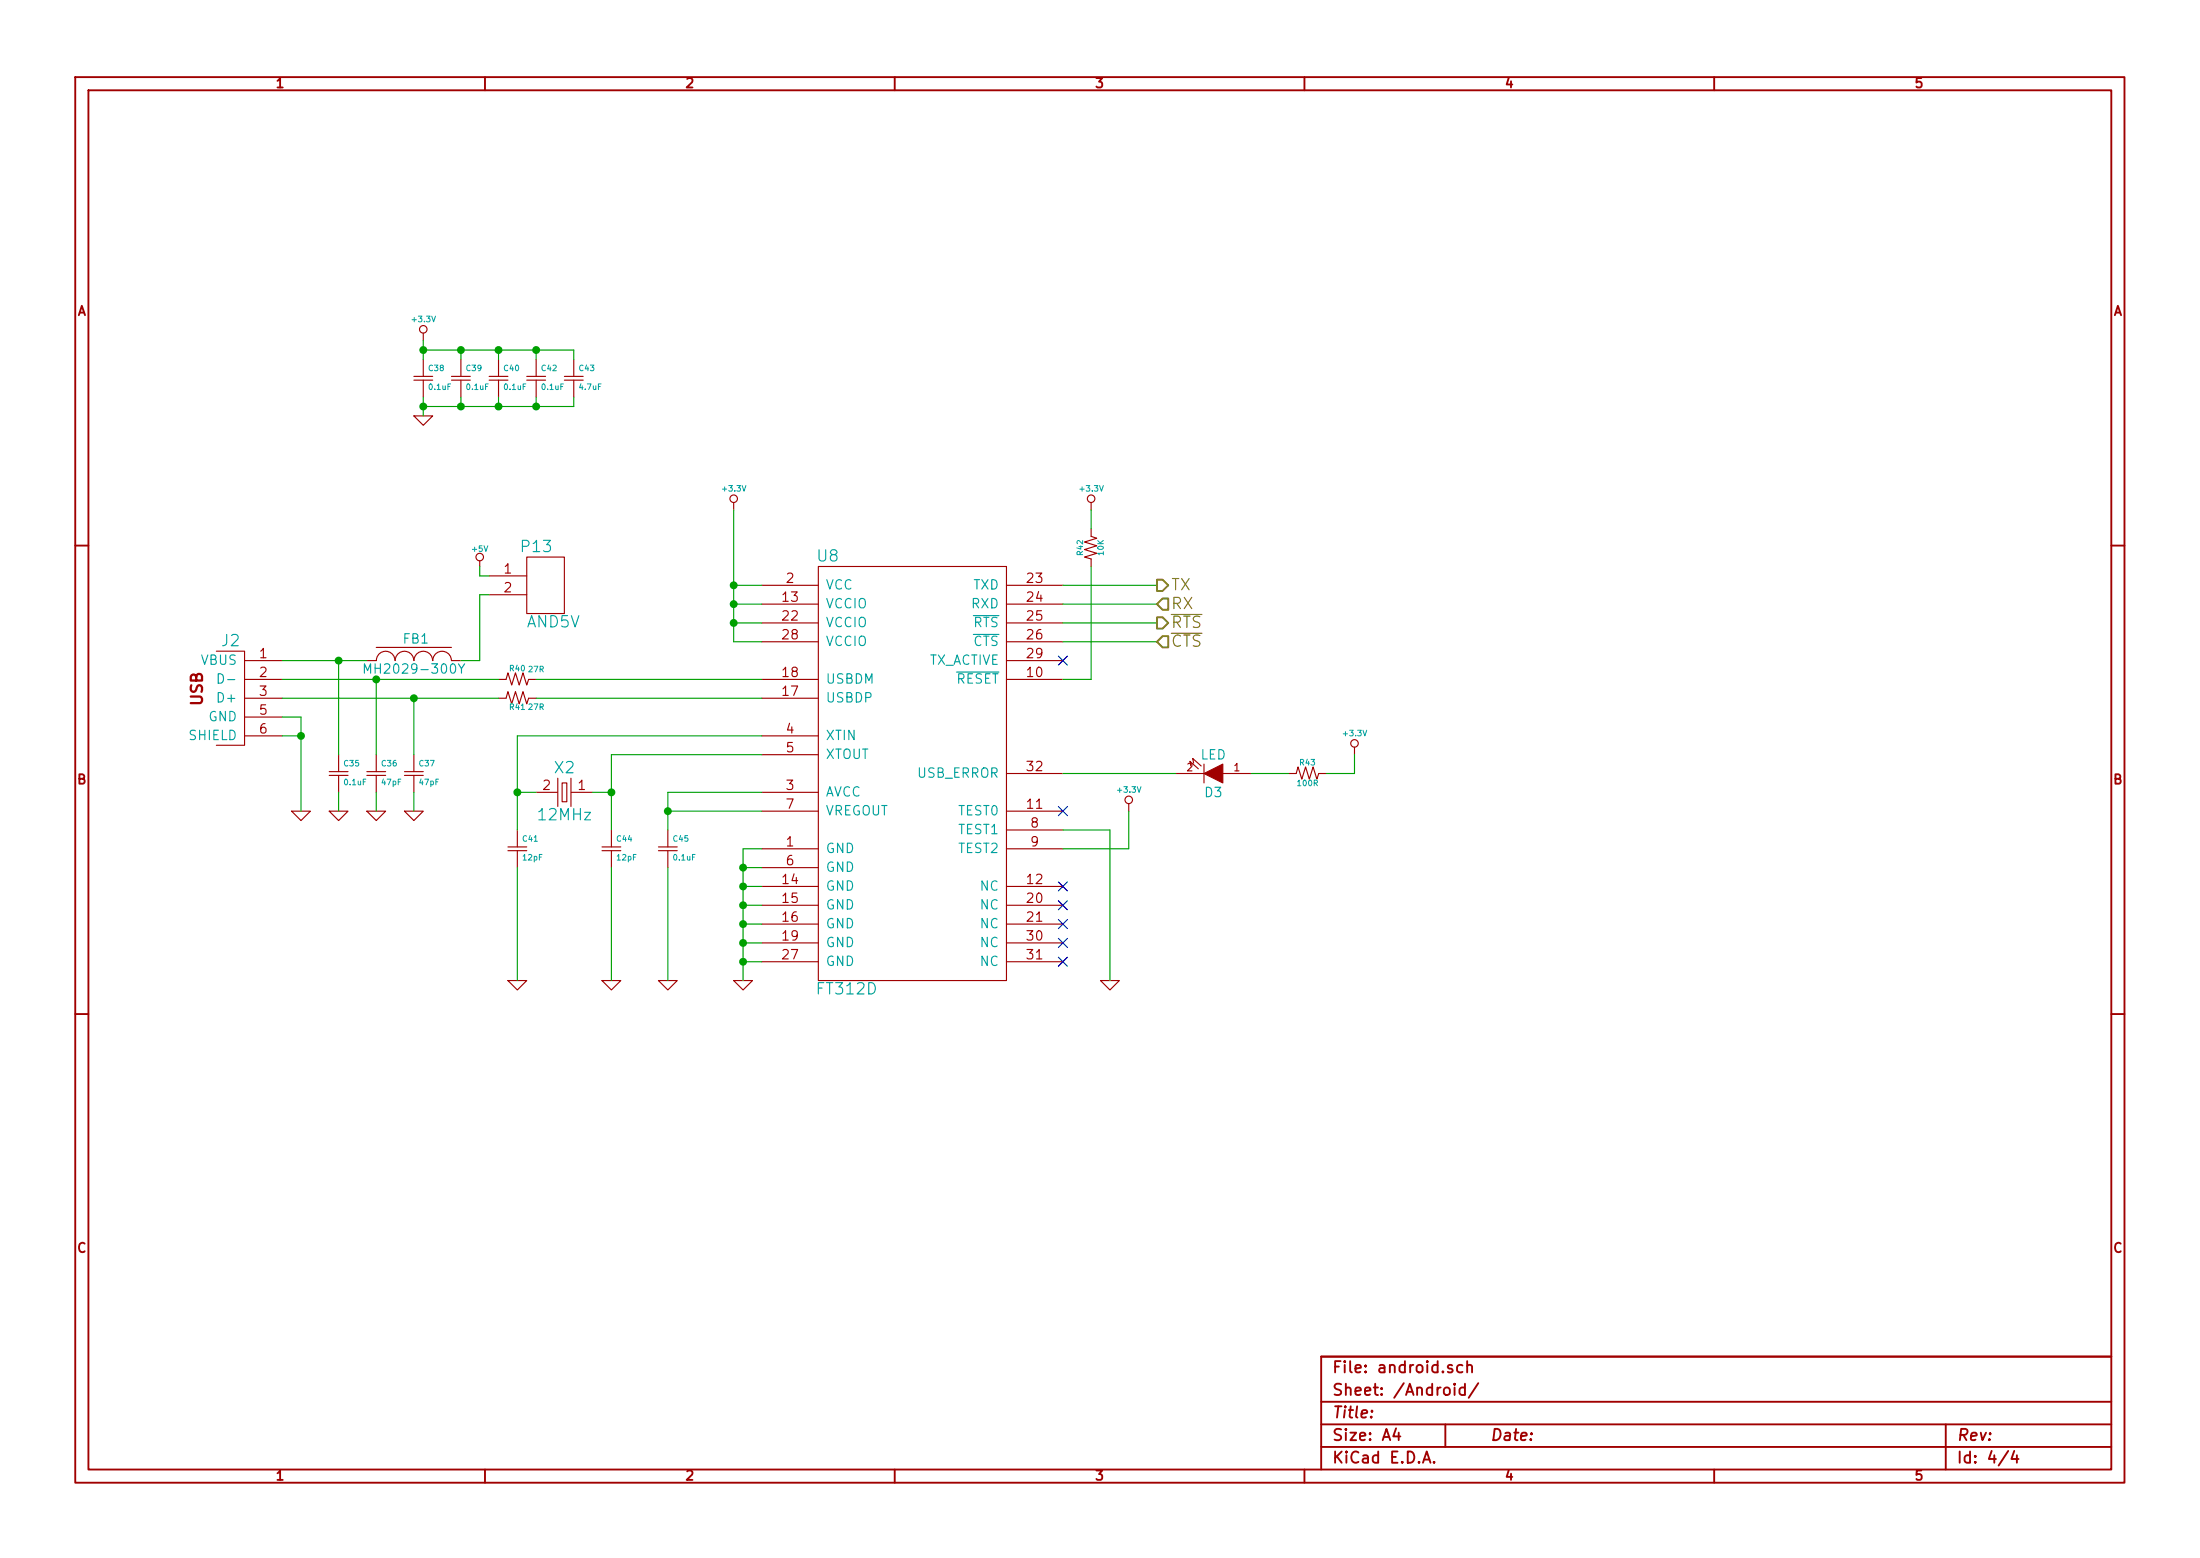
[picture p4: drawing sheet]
EESchema Schematic File Version 2
LIBS:power
LIBS:telepresenceRobot
LIBS:userFavorites
LIBS:main-cache
EELAYER 24 0
EELAYER END
$Descr A4 11693 8268
encoding utf-8
Sheet 4 4
Title ""
Date ""
Rev ""
Comp ""
Comment1 ""
Comment2 ""
Comment3 ""
Comment4 ""
$EndDescr
$Comp
L FT312D U8
U 1 1
P 4850 3700
F 0 "U8" H 4400 4450 60  0000 C CNN
F 1 "FT312D" H 4500 2150 60  0000 C CNN
F 2 "" H 4850 3400 60  0000 C CNN
F 3 "" H 4850 3400 60  0000 C CNN
	1    4850 3700
	1    0    0    -1  
$EndComp
$Comp
L USB_2 J2
U 1 1
P 1300 3650
F 0 "J2" H 1225 3900 60  0000 C CNN
F 1 "USB_TO_ANDROID" H 1350 3300 60  0001 C CNN
F 2 "" H 1300 3650 60  0000 C CNN
F 3 "" H 1300 3650 60  0000 C CNN
	1    1300 3650
	1    0    0    -1  
$EndComp
$Comp
L FERRITEBEAD FB1
U 1 1
P 2200 3500
F 0 "FB1" H 2210 3610 50  0000 C CNN
F 1 "MH2029-300Y" H 2200 3450 50  0000 C CNN
F 2 "" H 2200 3500 60  0000 C CNN
F 3 "" H 2200 3500 60  0000 C CNN
	1    2200 3500
	1    0    0    -1  
$EndComp
$Comp
L CSMALL C35
U 1 1
P 1800 4100
F 0 "C35" H 1825 4150 30  0000 L CNN
F 1 "0.1uF" H 1825 4050 30  0000 L CNN
F 2 "" H 1800 4100 60  0000 C CNN
F 3 "" H 1800 4100 60  0000 C CNN
	1    1800 4100
	1    0    0    -1  
$EndComp
$Comp
L CSMALL C36
U 1 1
P 2000 4100
F 0 "C36" H 2025 4150 30  0000 L CNN
F 1 "47pF" H 2025 4050 30  0000 L CNN
F 2 "" H 2000 4100 60  0000 C CNN
F 3 "" H 2000 4100 60  0000 C CNN
	1    2000 4100
	1    0    0    -1  
$EndComp
$Comp
L CSMALL C37
U 1 1
P 2200 4100
F 0 "C37" H 2225 4150 30  0000 L CNN
F 1 "47pF" H 2225 4050 30  0000 L CNN
F 2 "" H 2200 4100 60  0000 C CNN
F 3 "" H 2200 4100 60  0000 C CNN
	1    2200 4100
	1    0    0    -1  
$EndComp
$Comp
L GND #PWR092
U 1 1
P 1600 4300
F 0 "#PWR092" H 1600 4300 30  0001 C CNN
F 1 "GND" H 1600 4230 30  0001 C CNN
F 2 "" H 1600 4300 60  0000 C CNN
F 3 "" H 1600 4300 60  0000 C CNN
	1    1600 4300
	1    0    0    -1  
$EndComp
$Comp
L GND #PWR093
U 1 1
P 1800 4300
F 0 "#PWR093" H 1800 4300 30  0001 C CNN
F 1 "GND" H 1800 4230 30  0001 C CNN
F 2 "" H 1800 4300 60  0000 C CNN
F 3 "" H 1800 4300 60  0000 C CNN
	1    1800 4300
	1    0    0    -1  
$EndComp
$Comp
L GND #PWR094
U 1 1
P 2000 4300
F 0 "#PWR094" H 2000 4300 30  0001 C CNN
F 1 "GND" H 2000 4230 30  0001 C CNN
F 2 "" H 2000 4300 60  0000 C CNN
F 3 "" H 2000 4300 60  0000 C CNN
	1    2000 4300
	1    0    0    -1  
$EndComp
$Comp
L GND #PWR095
U 1 1
P 2200 4300
F 0 "#PWR095" H 2200 4300 30  0001 C CNN
F 1 "GND" H 2200 4230 30  0001 C CNN
F 2 "" H 2200 4300 60  0000 C CNN
F 3 "" H 2200 4300 60  0000 C CNN
	1    2200 4300
	1    0    0    -1  
$EndComp
$Comp
L +5V #PWR096
U 1 1
P 2550 3000
F 0 "#PWR096" H 2550 3090 20  0001 C CNN
F 1 "+5V" H 2550 3090 30  0000 C CNN
F 2 "" H 2550 3000 60  0000 C CNN
F 3 "" H 2550 3000 60  0000 C CNN
	1    2550 3000
	1    0    0    -1  
$EndComp
$Comp
L RSMALL R40
U 1 1
P 2750 3600
F 0 "R40" V 2695 3600 30  0000 C CNN
F 1 "27R" V 2700 3700 30  0000 C CNN
F 2 "" H 2750 3600 60  0000 C CNN
F 3 "" H 2750 3600 60  0000 C CNN
	1    2750 3600
	0    1    1    0   
$EndComp
$Comp
L RSMALL R41
U 1 1
P 2750 3700
F 0 "R41" V 2800 3700 30  0000 C CNN
F 1 "27R" V 2800 3800 30  0000 C CNN
F 2 "" H 2750 3700 60  0000 C CNN
F 3 "" H 2750 3700 60  0000 C CNN
	1    2750 3700
	0    1    1    0   
$EndComp
$Comp
L +3.3V #PWR097
U 1 1
P 3900 2700
F 0 "#PWR097" H 3900 2660 30  0001 C CNN
F 1 "+3.3V" H 3900 2810 30  0000 C CNN
F 2 "" H 3900 2700 60  0000 C CNN
F 3 "" H 3900 2700 60  0000 C CNN
	1    3900 2700
	1    0    0    -1  
$EndComp
$Comp
L CSMALL C38
U 1 1
P 2250 2000
F 0 "C38" H 2275 2050 30  0000 L CNN
F 1 "0.1uF" H 2275 1950 30  0000 L CNN
F 2 "" H 2250 2000 60  0000 C CNN
F 3 "" H 2250 2000 60  0000 C CNN
	1    2250 2000
	1    0    0    -1  
$EndComp
$Comp
L CSMALL C39
U 1 1
P 2450 2000
F 0 "C39" H 2475 2050 30  0000 L CNN
F 1 "0.1uF" H 2475 1950 30  0000 L CNN
F 2 "" H 2450 2000 60  0000 C CNN
F 3 "" H 2450 2000 60  0000 C CNN
	1    2450 2000
	1    0    0    -1  
$EndComp
$Comp
L CSMALL C40
U 1 1
P 2650 2000
F 0 "C40" H 2675 2050 30  0000 L CNN
F 1 "0.1uF" H 2675 1950 30  0000 L CNN
F 2 "" H 2650 2000 60  0000 C CNN
F 3 "" H 2650 2000 60  0000 C CNN
	1    2650 2000
	1    0    0    -1  
$EndComp
$Comp
L CSMALL C42
U 1 1
P 2850 2000
F 0 "C42" H 2875 2050 30  0000 L CNN
F 1 "0.1uF" H 2875 1950 30  0000 L CNN
F 2 "" H 2850 2000 60  0000 C CNN
F 3 "" H 2850 2000 60  0000 C CNN
	1    2850 2000
	1    0    0    -1  
$EndComp
$Comp
L CSMALL C43
U 1 1
P 3050 2000
F 0 "C43" H 3075 2050 30  0000 L CNN
F 1 "4.7uF" H 3075 1950 30  0000 L CNN
F 2 "" H 3050 2000 60  0000 C CNN
F 3 "" H 3050 2000 60  0000 C CNN
	1    3050 2000
	1    0    0    -1  
$EndComp
$Comp
L +3.3V #PWR098
U 1 1
P 2250 1800
F 0 "#PWR098" H 2250 1760 30  0001 C CNN
F 1 "+3.3V" H 2250 1910 30  0000 C CNN
F 2 "" H 2250 1800 60  0000 C CNN
F 3 "" H 2250 1800 60  0000 C CNN
	1    2250 1800
	1    0    0    -1  
$EndComp
$Comp
L GND #PWR099
U 1 1
P 2250 2200
F 0 "#PWR099" H 2250 2200 30  0001 C CNN
F 1 "GND" H 2250 2130 30  0001 C CNN
F 2 "" H 2250 2200 60  0000 C CNN
F 3 "" H 2250 2200 60  0000 C CNN
	1    2250 2200
	1    0    0    -1  
$EndComp
$Comp
L XTAL X2
U 1 1
P 3000 4200
F 0 "X2" H 3000 4325 60  0000 C CNN
F 1 "12MHz" H 3000 4075 60  0000 C CNN
F 2 "" H 3000 4200 60  0000 C CNN
F 3 "" H 3000 4200 60  0000 C CNN
	1    3000 4200
	1    0    0    -1  
$EndComp
$Comp
L CSMALL C41
U 1 1
P 2750 4500
F 0 "C41" H 2775 4550 30  0000 L CNN
F 1 "12pF" H 2775 4450 30  0000 L CNN
F 2 "" H 2750 4500 60  0000 C CNN
F 3 "" H 2750 4500 60  0000 C CNN
	1    2750 4500
	1    0    0    -1  
$EndComp
$Comp
L CSMALL C44
U 1 1
P 3250 4500
F 0 "C44" H 3275 4550 30  0000 L CNN
F 1 "12pF" H 3275 4450 30  0000 L CNN
F 2 "" H 3250 4500 60  0000 C CNN
F 3 "" H 3250 4500 60  0000 C CNN
	1    3250 4500
	1    0    0    -1  
$EndComp
$Comp
L GND #PWR0100
U 1 1
P 2750 5200
F 0 "#PWR0100" H 2750 5200 30  0001 C CNN
F 1 "GND" H 2750 5130 30  0001 C CNN
F 2 "" H 2750 5200 60  0000 C CNN
F 3 "" H 2750 5200 60  0000 C CNN
	1    2750 5200
	1    0    0    -1  
$EndComp
$Comp
L GND #PWR0101
U 1 1
P 3250 5200
F 0 "#PWR0101" H 3250 5200 30  0001 C CNN
F 1 "GND" H 3250 5130 30  0001 C CNN
F 2 "" H 3250 5200 60  0000 C CNN
F 3 "" H 3250 5200 60  0000 C CNN
	1    3250 5200
	1    0    0    -1  
$EndComp
Wire Wire Line
	1800 4200 1800 4300
Wire Wire Line
	2000 4200 2000 4300
Wire Wire Line
	2200 4200 2200 4300
Wire Wire Line
	1500 3800 1600 3800
Wire Wire Line
	1600 3800 1600 4300
Wire Wire Line
	1500 3900 1600 3900
Connection ~ 1600 3900
Wire Wire Line
	1500 3700 2650 3700
Wire Wire Line
	2200 3700 2200 4000
Wire Wire Line
	1500 3600 2650 3600
Wire Wire Line
	2000 3600 2000 4000
Wire Wire Line
	1500 3500 1950 3500
Wire Wire Line
	1800 4000 1800 3500
Connection ~ 1800 3500
Connection ~ 2000 3600
Connection ~ 2200 3700
Wire Wire Line
	2850 3600 4050 3600
Wire Wire Line
	2850 3700 4050 3700
Wire Wire Line
	3900 3400 4050 3400
Wire Wire Line
	3900 2700 3900 3400
Wire Wire Line
	4050 3100 3900 3100
Connection ~ 3900 3100
Wire Wire Line
	4050 3200 3900 3200
Connection ~ 3900 3200
Wire Wire Line
	4050 3300 3900 3300
Connection ~ 3900 3300
Wire Wire Line
	3050 1850 3050 1900
Wire Wire Line
	2250 1850 3050 1850
Wire Wire Line
	2250 1800 2250 1900
Connection ~ 2250 1850
Wire Wire Line
	2450 1900 2450 1850
Connection ~ 2450 1850
Wire Wire Line
	2650 1900 2650 1850
Connection ~ 2650 1850
Wire Wire Line
	2850 1900 2850 1850
Connection ~ 2850 1850
Wire Wire Line
	2250 2100 2250 2200
Wire Wire Line
	2250 2150 3050 2150
Wire Wire Line
	3050 2150 3050 2100
Connection ~ 2250 2150
Wire Wire Line
	2850 2100 2850 2150
Connection ~ 2850 2150
Wire Wire Line
	2650 2100 2650 2150
Connection ~ 2650 2150
Wire Wire Line
	2450 2100 2450 2150
Connection ~ 2450 2150
Wire Wire Line
	4050 3900 2750 3900
Wire Wire Line
	2750 3900 2750 4400
Wire Wire Line
	2850 4200 2750 4200
Connection ~ 2750 4200
Wire Wire Line
	2750 4600 2750 5200
Wire Wire Line
	3250 4600 3250 5200
Wire Wire Line
	3250 4000 3250 4400
Wire Wire Line
	3250 4000 4050 4000
Wire Wire Line
	3150 4200 3250 4200
Connection ~ 3250 4200
$Comp
L CSMALL C45
U 1 1
P 3550 4500
F 0 "C45" H 3575 4550 30  0000 L CNN
F 1 "0.1uF" H 3575 4450 30  0000 L CNN
F 2 "" H 3550 4500 60  0000 C CNN
F 3 "" H 3550 4500 60  0000 C CNN
	1    3550 4500
	1    0    0    -1  
$EndComp
$Comp
L GND #PWR0102
U 1 1
P 3950 5200
F 0 "#PWR0102" H 3950 5200 30  0001 C CNN
F 1 "GND" H 3950 5130 30  0001 C CNN
F 2 "" H 3950 5200 60  0000 C CNN
F 3 "" H 3950 5200 60  0000 C CNN
	1    3950 5200
	1    0    0    -1  
$EndComp
Wire Wire Line
	4050 4500 3950 4500
Wire Wire Line
	3950 4500 3950 5200
Wire Wire Line
	4050 4600 3950 4600
Connection ~ 3950 4600
Wire Wire Line
	4050 4700 3950 4700
Connection ~ 3950 4700
Wire Wire Line
	4050 4800 3950 4800
Connection ~ 3950 4800
Wire Wire Line
	4050 4900 3950 4900
Connection ~ 3950 4900
Wire Wire Line
	4050 5000 3950 5000
Connection ~ 3950 5000
Wire Wire Line
	4050 5100 3950 5100
Connection ~ 3950 5100
Wire Wire Line
	4050 4200 3550 4200
Wire Wire Line
	3550 4200 3550 4400
Wire Wire Line
	4050 4300 3550 4300
Connection ~ 3550 4300
$Comp
L GND #PWR0103
U 1 1
P 3550 5200
F 0 "#PWR0103" H 3550 5200 30  0001 C CNN
F 1 "GND" H 3550 5130 30  0001 C CNN
F 2 "" H 3550 5200 60  0000 C CNN
F 3 "" H 3550 5200 60  0000 C CNN
	1    3550 5200
	1    0    0    -1  
$EndComp
Wire Wire Line
	3550 4600 3550 5200
NoConn ~ 5650 4300
$Comp
L +3.3V #PWR0104
U 1 1
P 6000 4300
F 0 "#PWR0104" H 6000 4260 30  0001 C CNN
F 1 "+3.3V" H 6000 4410 30  0000 C CNN
F 2 "" H 6000 4300 60  0000 C CNN
F 3 "" H 6000 4300 60  0000 C CNN
	1    6000 4300
	1    0    0    -1  
$EndComp
$Comp
L GND #PWR0105
U 1 1
P 5900 5200
F 0 "#PWR0105" H 5900 5200 30  0001 C CNN
F 1 "GND" H 5900 5130 30  0001 C CNN
F 2 "" H 5900 5200 60  0000 C CNN
F 3 "" H 5900 5200 60  0000 C CNN
	1    5900 5200
	1    0    0    -1  
$EndComp
Wire Wire Line
	5650 4400 5900 4400
Wire Wire Line
	5900 4400 5900 5200
Wire Wire Line
	5650 4500 6000 4500
Wire Wire Line
	6000 4500 6000 4300
NoConn ~ 5650 4700
NoConn ~ 5650 4800
NoConn ~ 5650 4900
NoConn ~ 5650 5000
NoConn ~ 5650 5100
$Comp
L LED D3
U 1 1
P 6450 4100
F 0 "D3" H 6450 4200 50  0000 C CNN
F 1 "LED" H 6450 4000 50  0000 C CNN
F 2 "" H 6450 4100 60  0000 C CNN
F 3 "" H 6450 4100 60  0000 C CNN
	1    6450 4100
	-1   0    0    1   
$EndComp
Wire Wire Line
	5650 4100 6250 4100
$Comp
L RSMALL R43
U 1 1
P 6950 4100
F 0 "R43" V 6895 4100 30  0000 C CNN
F 1 "100R" V 7005 4100 30  0000 C CNN
F 2 "" H 6950 4100 60  0000 C CNN
F 3 "" H 6950 4100 60  0000 C CNN
	1    6950 4100
	0    1    1    0   
$EndComp
Wire Wire Line
	6650 4100 6850 4100
$Comp
L +3.3V #PWR0106
U 1 1
P 7200 4000
F 0 "#PWR0106" H 7200 3960 30  0001 C CNN
F 1 "+3.3V" H 7200 4110 30  0000 C CNN
F 2 "" H 7200 4000 60  0000 C CNN
F 3 "" H 7200 4000 60  0000 C CNN
	1    7200 4000
	1    0    0    -1  
$EndComp
Wire Wire Line
	7050 4100 7200 4100
Wire Wire Line
	7200 4100 7200 4000
$Comp
L RSMALL R42
U 1 1
P 5800 2900
F 0 "R42" V 5745 2900 30  0000 C CNN
F 1 "10K" V 5855 2900 30  0000 C CNN
F 2 "" H 5800 2900 60  0000 C CNN
F 3 "" H 5800 2900 60  0000 C CNN
	1    5800 2900
	1    0    0    -1  
$EndComp
Wire Wire Line
	5650 3600 5800 3600
Wire Wire Line
	5800 3600 5800 3000
$Comp
L +3.3V #PWR0107
U 1 1
P 5800 2700
F 0 "#PWR0107" H 5800 2660 30  0001 C CNN
F 1 "+3.3V" H 5800 2810 30  0000 C CNN
F 2 "" H 5800 2700 60  0000 C CNN
F 3 "" H 5800 2700 60  0000 C CNN
	1    5800 2700
	1    0    0    -1  
$EndComp
Wire Wire Line
	5800 2700 5800 2800
Wire Wire Line
	5650 3100 6150 3100
Wire Wire Line
	5650 3200 6150 3200
Wire Wire Line
	5650 3300 6150 3300
Wire Wire Line
	5650 3400 6150 3400
Text HLabel 6150 3100 2    60   Output ~ 0
TX
Text HLabel 6150 3200 2    60   Input ~ 0
RX
Text HLabel 6150 3300 2    60   Output ~ 0
~RTS
Text HLabel 6150 3400 2    60   Input ~ 0
~CTS
NoConn ~ 5650 3500
$Comp
L P02 P13
U 1 1
P 2800 2950
F 0 "P13" H 2850 3000 60  0000 C CNN
F 1 "AND5V" H 2800 2600 60  0000 L CNN
F 2 "" H 2800 2950 60  0000 C CNN
F 3 "" H 2800 2950 60  0000 C CNN
	1    2800 2950
	1    0    0    -1  
$EndComp
Wire Wire Line
	2600 3050 2550 3050
Wire Wire Line
	2550 3050 2550 3000
Wire Wire Line
	2600 3150 2550 3150
Wire Wire Line
	2550 3150 2550 3500
Wire Wire Line
	2550 3500 2450 3500
$EndSCHEMATC
